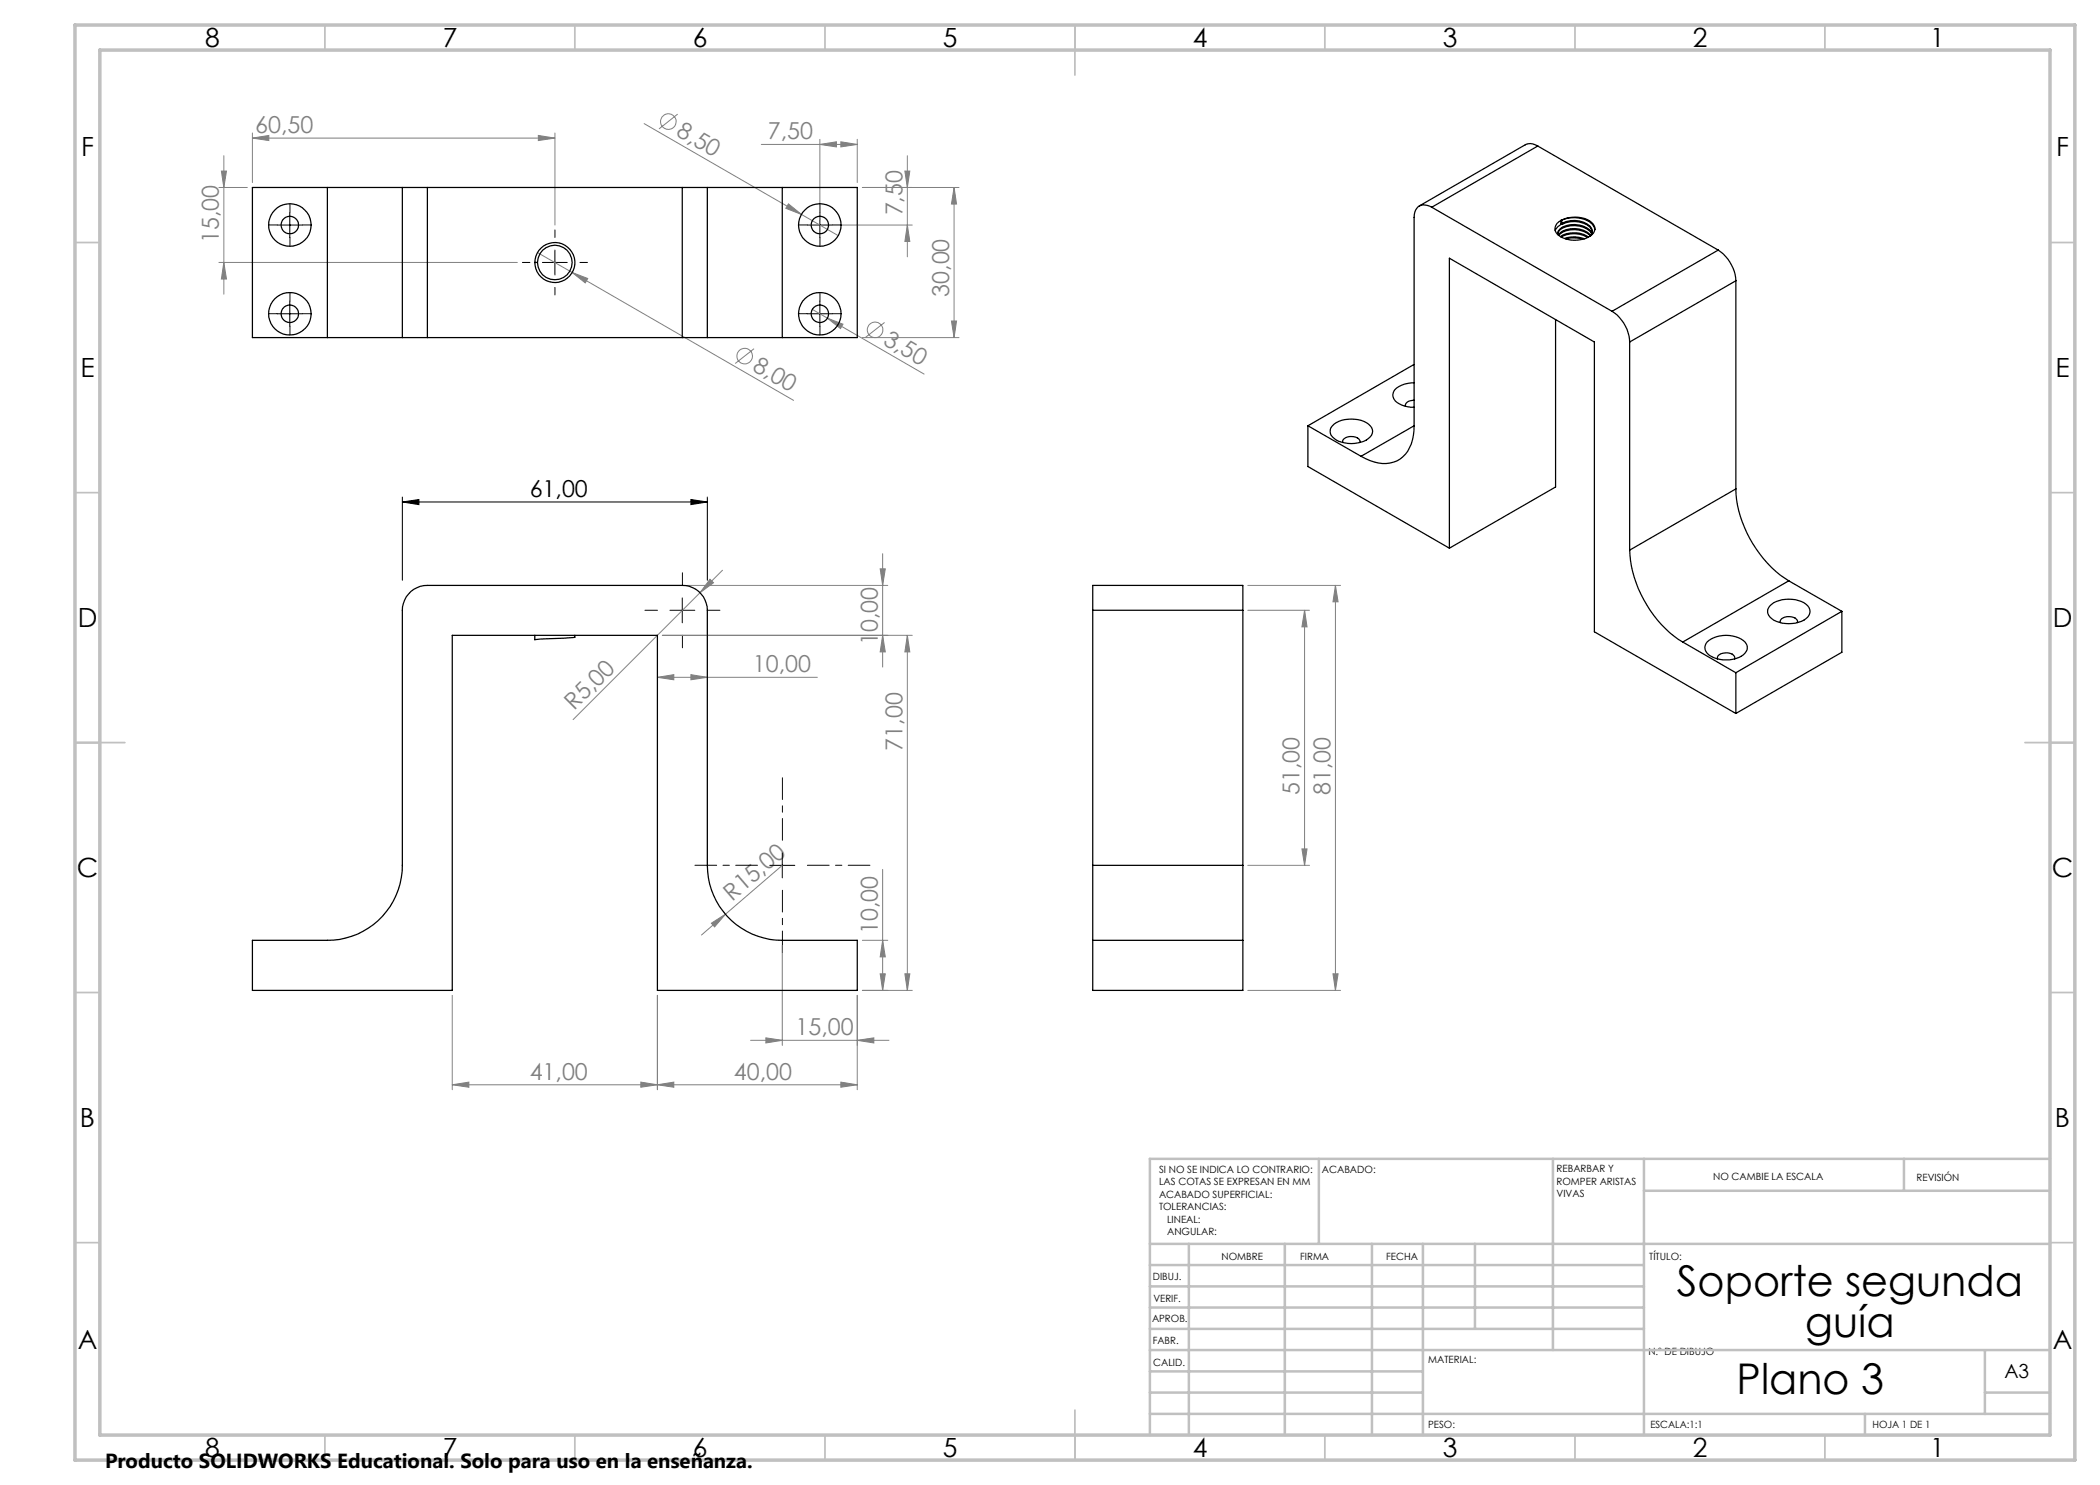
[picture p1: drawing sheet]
<svg xmlns="http://www.w3.org/2000/svg" width="420mm" height="297mm" viewBox="0 0 420 297" stroke-linecap="round" stroke-linejoin="round" font-family="sans-serif">
<g fill="none" stroke="#808080" stroke-width=".2">
<path d="M43.8 37.5h5.7M44.3 34.2h1l-.5 3.3zM44.8 31.1v27.7M50.5 27.6l3.3-.5v1zM50.5 26.6v9.9M50.5 27.6h60.5M107.7 27.1l3.3 .5-3.3 .5zM111 26.6v18.4M128.8 24.7l38.8 22.4M135.5 22.8l-3.7 3M152.3 28.9h19.1M164 28.9l3.3-.5v1z"/>
<path d="M164 27.9v16.1M168.2 28.4l3.2 .5-3.2 .5zM171.4 27.9v8.6M172.5 37.5h19.3M181 34.2h1l-.5 3.3zM181.5 31.1v20.3M190.8 37.5l.5 3.3h-1zM190.8 37.5v30M43.8 52.5h59.7M44.8 52.5l.5 3.3h-1zM107.5 50.5l6.9 4M114.4 54.5l3.1 1.2-.4 .9z"/>
<path d="M114.4 54.5l44.3 25.6M157.7 40.8l2.6 2.1-3.1-1.2zM165 45h17.5M181.5 45l.5 3.3h-1zM150.8 69.7l-3.8 3M162.5 61.9l3 1.7M165.5 63.6l3.1 1.2-.5 .9zM165.5 63.6l19.3 11.2M172.5 67.5h19.3M176.9 64.5l-3.8 2.9M190.3 64.2h1l-.5 3.3zM137.5 117.1h40.1"/>
<path d="M142 115.8l.7 .8-2.7 1.9zM144.5 114l-29.9 29.9M176 113.8h1.1l-.6 3.3zM176.5 110.7v22.7M249.6 117.1h18.5M267.1 117.1l.5 3.3h-1zM267.1 117.1v81M131.5 135.5l3.3-.6v1.1zM131.5 135.5h32M138.2 134.9l3.3 .6-3.3 .5zM176.5 127.1l.6 3.3h-1.1zM181.5 127.1v71"/>
<path d="M181.5 127.1l.5 3.3h-1zM182.5 127.1h-50M249.6 122.1h12.3M260.9 122.1l.5 3.3h-1zM260.9 122.1v51M156.5 173.1l-11.4 9.7M176.5 173.9v24.2M249.6 173.1h12.3M260.4 169.8h1l-.5 3.3zM90.5 199.1v18.8M131.5 199.1v18.8M142.3 184.6l2.8-1.8-2.2 2.6z"/>
<path d="M145.1 182.8l-4.8 4.2M156.5 189.1v20M171.4 199.1l.1 18.8M172.5 188.1h5.1M176 194.8h1.1l-.6 3.3zM176.5 188.1l.6 3.3h-1.1zM181 194.8h1l-.5 3.3zM182.5 198.1h-10M249.6 198.1h18.5M266.6 194.8h1l-.5 3.3zM90.5 217l3.3-.6v1zM90.5 217h81"/>
<path d="M128.2 216.4l3.3 .6-3.3 .4zM131.5 217l3.3-.6v1zM150.1 208.1h27.7M153.2 207.6l3.3 .5-3.3 .5zM168.2 216.4l3.3 .6-3.3 .4zM171.4 208.1l3.4-.5v1z"/>
<circle cx="133.7" cy="24.3" r="1.56"/>
<circle cx="148.9" cy="71.2" r="1.55"/>
<circle cx="175" cy="66" r="1.56"/>
</g>
<g fill="none" stroke="#000" stroke-width=".2">
<path d="M55.5 45h5M58 42.5v5M108.5 52.5h5M111 50v5M161.5 45h5M164 42.5v5M55.5 62.8h5M58 60.3v5M161.5 62.8h5M164 60.3v5M80.5 99.4v16.7M138.2 99.9l3.3 .5-3.3 .5z"/>
<path d="M141.5 99.4v16.7M80.5 100.4l3.3-.5v1zM80.5 100.4h61M136.5 119.6v5M134 122.1h5M154 173.1h5M156.5 170.6v5"/>
</g>
<g fill="none" stroke="#000" stroke-width=".2" stroke-dasharray="15.2 1.3 1.3 1.3">
<path d="M55.5 45h-1.8M58 42.5v-1.8M58 47.5v1.7M60.5 45h1.7M106 52.5h-1.5M111 47.5v-1.5M111 57.5v1.5M116 52.5h1.5M161.5 45h-1.8M164 42.5v-1.8M164 47.5v1.7M166.5 45h1.7"/>
<path d="M55.5 62.7h-1.8M58 60.2v-1.7M58 65.2v1.8M60.5 62.7h1.7M161.5 62.7h-1.8M164 60.2v-1.7M164 65.2v1.8M166.5 62.7h1.7M136.5 117.1v-2.5M131.5 122.1h-2.5M136.5 127.1v2.5M141.5 122.1h2.5"/>
</g>
<path d="M151.5 173.1h-12.5M156.5 168.1v-12.5M156.5 178.1v12.5M161.5 173.1h12.5" fill="none" stroke="#000" stroke-width=".2" stroke-dasharray="15.2 1.3 1.3 1.3" stroke-dashoffset="10.9"/>
<g fill="none" stroke="#c0c0c0" stroke-width=".35">
<path d="M65 5v5M115 5v5M165 5v5M215 5v10M265 5v5M315 5v5M365 5v5M15 48.5h5M410 48.5h5M15 98.5h5M410 98.5h5M15 148.5h10"/>
<path d="M405 148.5h10M15 198.5h5M410 198.5h5M15 248.5h5M410 248.5h5M65 287v5M115 287v5M165 287v5M215 282v10M265 287v5M315 287v5M365 287v5"/>
</g>
<g fill="none" stroke="#c0c0c0" stroke-width=".5">
<path d="M263.8 231.8v17M310.6 231.8v38.2M328.8 231.8v55.2M328.8 238.2h81.2M380.8 231.8v6.4M410 231.8h-180v55.2M230 248.8h180M230 257.3h98.8M230 253h98.8M237.8 248.8v38.2M257 248.8v38.2M274.4 248.8v38.2"/>
<path d="M284.6 248.8v38.2M295 248.8v17M230 265.8h98.8M230 261.5h98.8M230 278.5h54.6M230 274.3h54.6M230 270h180M397 278.5h13M397 270v12.8M230 282.8h180M373 282.8v4.2"/>
</g>
<path d="M15 5h400v287h-400zM20 10h390v277h-390z" fill="none" stroke="#c0c0c0" stroke-width=".7"/>
<path d="M80.5 100.4l3.3-.5v1zM138.2 99.9l3.3 .5-3.3 .5z" fill="#000"/>
<g fill="#808080">
<path d="M157.7 40.8l2.6 2.1-3.1-1.2z"/>
<path d="M142.3 184.6l2.8-1.8-2.2 2.6z"/>
<path d="M142 115.8l.7 .8-2.7 1.9z"/>
<path d="M165.5 63.6l3.1 1.2-.5 .9z"/>
<path d="M114.4 54.5l3.1 1.2-.4 .9z"/>
<path d="M171.4 208.1l3.4-.5v1zM153.2 207.6l3.3 .5-3.3 .5zM128.2 216.4l3.3 .6-3.3 .4zM90.5 217l3.3-.6v1zM107.7 27.1l3.3 .5-3.3 .5zM50.5 27.6l3.3-.5v1z"/>
<path d="M164 28.9l3.3-.5v1zM168.2 28.4l3.2 .5-3.2 .5z"/>
<path d="M131.5 217l3.3-.6v1zM168.2 216.4l3.3 .6-3.3 .4z"/>
<path d="M266.6 194.8h1l-.5 3.3zM267.1 117.1l.5 3.3h-1z"/>
<path d="M181 194.8h1l-.5 3.3zM181.5 127.1l.5 3.3h-1zM181.5 45l.5 3.3h-1zM181 34.2h1l-.5 3.3zM44.8 52.5l.5 3.3h-1zM44.3 34.2h1l-.5 3.3z"/>
<path d="M176.5 188.1l.6 3.3h-1.1zM176 194.8h1.1l-.6 3.3zM176 113.8h1.1l-.6 3.3zM176.5 127.1l.6 3.3h-1.1zM190.8 37.5l.5 3.3h-1zM190.3 64.2h1l-.5 3.3zM260.9 122.1l.5 3.3h-1zM260.4 169.8h1l-.5 3.3z"/>
<path d="M131.5 135.5l3.3-.6v1.1zM138.2 134.9l3.3 .6-3.3 .5z"/>
</g>
<g fill="none" stroke="#000" stroke-width=".25">
<path d="M65.5 37.5h15M65.5 37.5h-15v30h15M65.5 37.5v30M80.5 37.5h5M80.5 37.5v30M85.5 37.5v30M85.5 37.5h51M136.5 37.5h5M136.5 37.5v30M141.5 37.5h15M141.5 37.5v30M156.5 37.5h14.9v30h-14.9"/>
<path d="M156.5 37.5v30M307.6 29.2a2.38 2.38 0 0 0-2.6-.2l-21.2 12.2M307.6 29.2l-21.3 12.2M307.6 29.2l36 20.8M107 52.5h.5M286.3 41.4a2.08 2.08 0 0 0-3.3 1l-.2 1.1v41.6a7.5 7.5 0 0 1-3.4 7.1 7.1 7.1 0 0 1-6.3-.5l-.9-.4M286.3 41.4l36.1 20.9M311.4 44.7a5.6 5.6 0 0 1 7.2 .1 1.73 1.73 0 0 1-1 2.7 5.5 5.5 0 0 1-6.4-1 1.45 1.45 0 0 1 .2-1.8zM311.8 47.1a4.7 4.7 0 0 1 6.2 0l.1 .1M312.1 47.3a5.2 5.2 0 0 1 5.6 .1M312.2 44.1a6 6 0 0 1 6.3 .7l.5 1.1M312.2 44.1v.7h.3"/>
<path d="M312.2 44.1l.3 .5M312.3 47.4a5.2 5.2 0 0 1 5.2 .1M312.5 44.8a2.18 2.18 0 0 0-1.5 1.3M312.5 44.6a5.2 5.2 0 0 1 5.5 .6 1.37 1.37 0 0 1 .1 1.9 4.7 4.7 0 0 0-6.1-.5l-.3 .4M312.5 44.8a5.2 5.2 0 0 1 5.5 .6l.3 .6 .2 .5M312.5 44.6v.2M312.9 47.7a5.6 5.6 0 0 1 4 .1M313.2 47.8a5.1 5.1 0 0 1 3.3 0M318.3 46.7a3.4 3.4 0 0 0-3.3-1.8 4 4 0 0 0-3.4 1.3v.7a1.83 1.83 0 0 1 1.7-1.6 5.1 5.1 0 0 1 4.7 .9l.3 .6M343.6 50a7.9 7.9 0 0 1 3.6 6.2M343.6 50l-21.2 12.3M347.2 56.2v41.6"/>
<path d="M347.2 56.2l-21.3 12.2M65.5 67.5h15M80.5 67.5h5M85.5 67.5h51M136.5 67.5h5M141.5 67.5h15M282.8 76.5a4.9 4.9 0 0 0-4 1.7 2.02 2.02 0 0 0 1.5 2.8l1.2 .3 1.3 .2M282.8 72.9l-21.2 12.3M311.1 63.9v33.5l-21.2 12.2M322.4 62.3a7.7 7.7 0 0 1 3.5 6.1M325.9 68.4v41.6M261.6 85.2v8.1l28.3 16.3"/>
<path d="M261.6 85.2l10.6 6.1M266.5 85.2a6 6 0 0 1 7.5 0 1.76 1.76 0 0 1-.7 2.8 6.2 6.2 0 0 1-6.8-.6 1.58 1.58 0 0 1 0-2.2zM268.5 88.5a1.39 1.39 0 0 1 1.9-1.2l1.1 .3a.87 .87 0 0 1 .5 .9M282.8 80l-.3 .1a1.23 1.23 0 0 0-1.4 1.2M282.8 85.2l-10.6 6.1M347.2 97.8a23.4 23.4 0 0 0 10.6 18.4M347.2 97.8l-21.3 12.2M82.2 118.3a5.3 5.3 0 0 1 3.3-1.2h51a5 5 0 0 1 5 5v51a15 15 0 0 0 15 15h14.9v10h-39.9v-71h-41v71h-40v-10h15a15 15 0 0 0 15-15v-51a5.2 5.2 0 0 1 1.7-3.8zM289.9 109.6v-58l29 16.8v58l28.3 16.3M325.9 110a23.6 23.6 0 0 0 10.7 18.4M357.8 116.2l-21.2 12.2M357.8 116.2l10.6 6.1"/>
<path d="M107 127.1v.8l7.8-.4h.2v-.4M218.5 122.1v-5h30.1v5M218.5 122.1v51M218.5 122.1h30.1M248.6 122.1v51M336.6 128.4l10.6 6.1M341.4 128.4a6 6 0 0 1 7.6 0 1.76 1.76 0 0 1-.8 2.9 6.1 6.1 0 0 1-6.8-.7 1.58 1.58 0 0 1 0-2.2zM343.5 131.8a.96 .96 0 0 1 1-1.1 1.93 1.93 0 0 1 2.5 .8l-.1 .3M347.2 134.5v8.2M354 121.2a6 6 0 0 1 7.6 0 1.81 1.81 0 0 1-.8 2.8 6.3 6.3 0 0 1-6.8-.6 1.58 1.58 0 0 1 0-2.2zM356.1 124.5l-.1-.1a1.74 1.74 0 0 1 2.3-1 1.12 1.12 0 0 1 1.2 1.1M368.4 122.3l-21.2 12.2"/>
<path d="M368.4 122.3v8.2l-21.2 12.2M218.5 173.1v15M218.5 173.1h30.1M248.6 173.1v15M218.5 188.1h30.1M218.5 188.1v10h30.1v-10"/>
<circle cx="58" cy="45" r="4.3"/>
<circle cx="58" cy="45" r="1.75"/>
<circle cx="111" cy="52.5" r="3.5"/>
<circle cx="111" cy="52.5" r="4"/>
<circle cx="164" cy="45" r="4.2"/>
<circle cx="164" cy="45" r="1.75"/>
<circle cx="58" cy="62.7" r="1.75"/>
<circle cx="58" cy="62.8" r="4.3"/>
<circle cx="164" cy="62.8" r="4.2"/>
<circle cx="164" cy="62.7" r="1.75"/>
</g>
<g font-size="8.5">
<text x="335.4" y="259.3">Soporte segunda</text>
<text x="361" y="267.4">guía</text>
<text x="347.3" y="278.7">Plano 3</text>
</g>
<g font-size="5.3">
<text x="41" y="9.5">8</text>
<text x="88.5" y="9.5">7</text>
<text x="138.5" y="9.5">6</text>
<text x="188.5" y="9.5">5</text>
<text x="238.5" y="9.5">4</text>
<text x="288.5" y="9.5">3</text>
<text x="338.5" y="9.5">2</text>
<text x="386" y="9.5">1</text>
<text x="16.2" y="31.2">F</text>
<text x="411.2" y="31.2">F</text>
<text x="16.1" y="75.5">E</text>
<text x="411.1" y="75.5">E</text>
<text x="15.5" y="125.5">D</text>
<text x="410.5" y="125.5">D</text>
<text x="15.4" y="175.5">C</text>
<text x="410.4" y="175.5">C</text>
<text x="16" y="225.5">B</text>
<text x="411" y="225.5">B</text>
<text x="15.5" y="269.7">A</text>
<text x="410.5" y="269.7">A</text>
<text x="41" y="291.5">8</text>
<text x="88.5" y="291.5">7</text>
<text x="138.5" y="291.5">6</text>
<text x="188.5" y="291.5">5</text>
<text x="238.5" y="291.5">4</text>
<text x="288.5" y="291.5">3</text>
<text x="338.5" y="291.5">2</text>
<text x="386" y="291.5">1</text>
</g>
<g font-size="4.7" fill="#808080">
<text x="51" y="26.6">60,50</text>
<text x="135.1" y="27.1" transform="rotate(30 135.1 27.1)">8,50</text>
<text x="153.6" y="27.8">7,50</text>
<text x="180.5" y="43.1" transform="rotate(-90 180.5 43.1)">7,50</text>
<text x="43.8" y="48.6" transform="rotate(-90 43.8 48.6)">15,00</text>
<text x="189.8" y="59.4" transform="rotate(-90 189.8 59.4)">30,00</text>
<text x="176.4" y="68.7" transform="rotate(30 176.4 68.7)">3,50</text>
<text x="150.3" y="74" transform="rotate(30 150.3 74)">8,00</text>
<text x="175.5" y="129" transform="rotate(-90 175.5 129)">10,00</text>
<text x="150.6" y="134.4">10,00</text>
<text x="114.8" y="142.3" transform="rotate(-45 114.8 142.3)">R5,00</text>
<text x="180.5" y="150.1" transform="rotate(-90 180.5 150.1)">71,00</text>
<text x="259.9" y="159" transform="rotate(-90 259.9 159)">51,00</text>
<text x="266.1" y="159" transform="rotate(-90 266.1 159)">81,00</text>
<text x="146.5" y="180.3" transform="rotate(-41 146.5 180.3)">R15,00</text>
<text x="175.5" y="186.8" transform="rotate(-90 175.5 186.8)">10,00</text>
<text x="159.1" y="207">15,00</text>
<text x="105.9" y="215.9">41,00</text>
<text x="146.8" y="215.9">40,00</text>
</g>
<text font-size="4.7" x="105.9" y="99.4">61,00</text>
<text font-size="4.1" x="21" y="293.7">Producto SOLIDWORKS Educational. Solo para uso en la enseñanza.</text>
<text font-size="3.9" x="400.9" y="275.5">A3</text>
<g font-size="2">
<text x="231.8" y="234.6">SI NO SE INDICA LO CONTRARIO:</text>
<text x="231.8" y="237.1">LAS COTAS SE EXPRESAN EN MM</text>
<text x="231.8" y="239.6">ACABADO SUPERFICIAL:</text>
<text x="264.4" y="234.6">ACABADO:</text>
<text x="311.3" y="234.5">REBARBAR Y</text>
<text x="311.3" y="237">ROMPER ARISTAS</text>
<text x="311.3" y="239.5">VIVAS</text>
<text x="342.6" y="236">NO CAMBIE LA ESCALA</text>
<text x="383.3" y="236.2">REVISIÓN</text>
<text x="231.8" y="242.1">TOLERANCIAS:</text>
<text x="233.4" y="244.6">LINEAL:</text>
<text x="233.4" y="247.1">ANGULAR:</text>
<text x="244.3" y="252">NOMBRE</text>
<text x="260" y="251.9">FIRMA</text>
<text x="277.2" y="251.9">FECHA</text>
<text x="329.9" y="251.9">TÍTULO:</text>
<text x="230.6" y="256.1">DIBUJ.</text>
<text x="230.7" y="260.3">VERIF.</text>
<text x="230.4" y="264.4">APROB.</text>
<text x="230.5" y="268.8">FABR.</text>
<text x="230.7" y="273.1">CALID.</text>
<text x="285.6" y="272.5">MATERIAL:</text>
<text x="329.7" y="271.1">N.º DE DIBUJO</text>
<text x="285.6" y="285.5">PESO:</text>
<text x="330.1" y="285.6">ESCALA:1:1</text>
<text x="374.5" y="285.6">HOJA 1 DE 1</text>
</g>
</svg>
